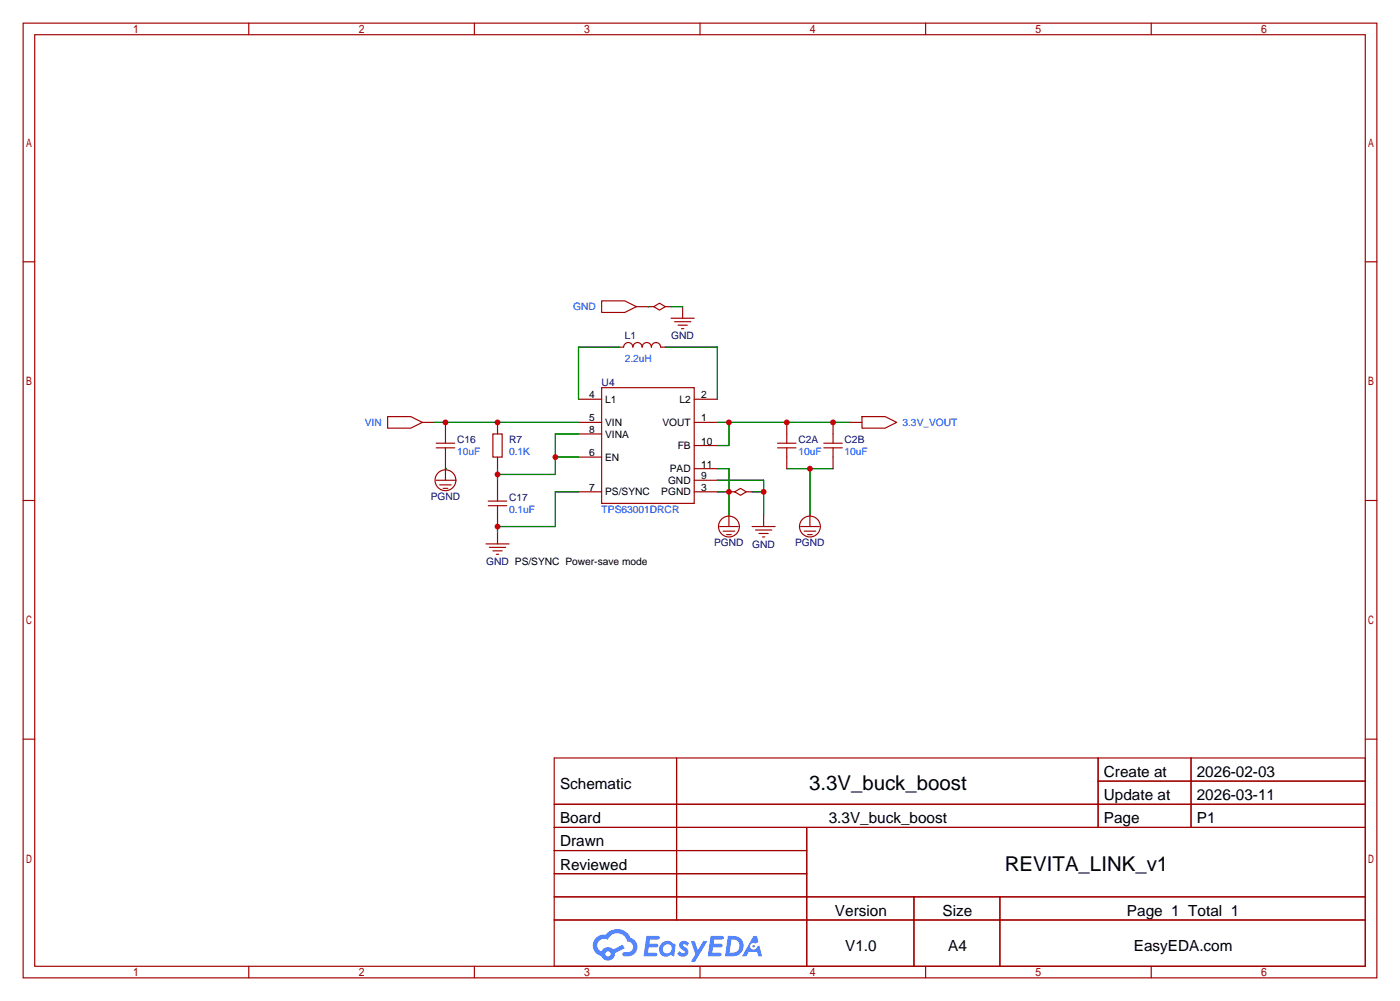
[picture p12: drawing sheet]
<svg xmlns="http://www.w3.org/2000/svg" width="307mm" height="220mm" viewBox="0 0 307 220" stroke-linecap="round" stroke-linejoin="round" font-family="sans-serif">
<g fill="none" stroke="#a10000" stroke-width=".25">
<path d="M5.1 5.1h297.2v209.5h-297.2zM7.6 7.6h292.1v204.5h-292.1zM54.6 5.1v2.5M104.1 5.1v2.5M153.7 5.1v2.5M203.2 5.1v2.5M252.7 5.1v2.5M5.1 57.5h2.5M299.7 57.5h2.6M5.1 109.9h2.5M299.7 109.9h2.6M5.1 162.2h2.5"/>
<path d="M121.7 166.4h178v45.7h-178zM121.7 176.5h178M148.5 166.4v35.5M241.1 166.4v15.2M241.1 171.4h58.6M261.5 166.4v15.2M299.7 162.2h2.6M121.7 181.6h178M121.7 186.7h55.4M121.7 196.8h178M121.7 191.8h55.4M177.1 181.6v30.5"/>
<path d="M200.6 196.8v15.3M219.5 196.8v15.3M54.6 212.1v2.5M104.1 212.1v2.5M121.7 201.9h178M153.7 212.1v2.5M203.2 212.1v2.5M252.7 212.1v2.5"/>
</g>
<g fill="#5487ff">
<path d="M149.4 206.8a1.3 1.3 0 0 1 1.8 .3l-.4 .6a.54 .54 0 0 0-.9-.3l.2 .3a1.28 1.28 0 0 1 .7 2 1.53 1.53 0 0 1-2.1-.3l.5-.6 .8 .4a.31 .31 0 0 0 .3-.2 .31 .31 0 0 0-.3-.4 1.12 1.12 0 0 1-.6-1.8z"/>
<path d="M151.7 206.6h.8l.7 2 1.2-2h.9l-2.7 4.5h-.9l1-1.6z"/>
<path d="M141.9 205.4h2.3a.46 .46 0 0 1 .5 .1 .46 .46 0 0 1 .1 .5l-.4 .2h-1.7l-.2 .9h1.7a.4 .4 0 0 1 .3 .5 .4 .4 0 0 1-.4 .3h-1.7l-.1 1.2h1.3a.46 .46 0 0 1 .5 .1 .46 .46 0 0 1 .1 .5l-.3 .2h-2.6z"/>
<path d="M156 205.4h2.3a.47 .47 0 0 1 .5 .1 .47 .47 0 0 1 .1 .5l-.4 .2h-1.7l-.1 .9h1.6a.4 .4 0 0 1 .3 .5 .4 .4 0 0 1-.4 .3h-1.7l-.1 1.2h1.3a.46 .46 0 0 1 .5 .1 .46 .46 0 0 1 .2 .5l-.4 .2h-2.6z"/>
<path d="M165.4 205.4h.7l.4 1.4-.6 .3a.75 .75 0 0 0-1.2 .3 .75 .75 0 0 0 .5 1.1 .75 .75 0 0 0 1-.7l.5-.3 .6 2.4h-.8l-.3-1h-1.8l-.6 1h-.9z"/>
<path d="M159.8 205.4l-.6 4.5h1.4a2.27 2.27 0 0 0 2.6-2.3 2.27 2.27 0 0 0-2.7-2.2zM160.6 206.2a1.5 1.5 0 0 1 1.8 1.5 1.5 1.5 0 0 1-2 1.4h-.2z"/>
<path d="M145.2 207.1a1.6 1.6 0 0 0-.3 2.2 1.6 1.6 0 0 0 2.3 .2l.8 .4 .3-2.5-.2-.2-.4-.1a1.58 1.58 0 0 0-2.5 0zM145.8 207.6a.98 .98 0 0 1 1.6 .4 .98 .98 0 0 1-1 1.3 .94 .94 0 0 1-.9-.7 .94 .94 0 0 1 .3-1z"/>
<path d="M130.9 205.8a2.37 2.37 0 0 0 1.1 4 1.54 1.54 0 0 0 1.8 1 1.54 1.54 0 0 0 1.2-1.6l2.2-1.1-.5-.7-2.1 1a1.57 1.57 0 0 0-2.6 .5 1.5 1.5 0 0 1-.7-2.1 1.5 1.5 0 0 1 2.2-.5 2.23 2.23 0 0 1 2.2-1.5 2.23 2.23 0 0 1 2 1.9 1.16 1.16 0 0 1 1.3 1.1 1.16 1.16 0 0 1-1.1 1.2h-.7a.47 .47 0 0 0-.6 .4 .47 .47 0 0 0 .5 .5 2.17 2.17 0 0 0 2.5-.9 2.17 2.17 0 0 0-.4-2.7l-.8-.4a3.2 3.2 0 0 0-5.4-.8l-1.1 .1zM132.9 209.4a.6 .6 0 0 1 1.2 0 .6 .6 0 0 1-1.2 0z"/>
<circle cx="165.4" cy="207.7" r=".28"/>
</g>
<g fill="none" stroke="#a10000" stroke-width=".25">
<path d="M132.1 66h5.1l2.5 1.3-2.5 1.3h-5.1zM135.9 76.2h1a1.02 1.02 0 0 1 1-1 1.02 1.02 0 0 1 1 1 1.02 1.02 0 0 1 1.1-1 1.02 1.02 0 0 1 1 1 1.02 1.02 0 0 1 1-1 1.02 1.02 0 0 1 1 1 1.02 1.02 0 0 1 1-1 1.02 1.02 0 0 1 1 1h1M139.7 67.3h3.8M143.5 67.3l1.3-.8 1.2 .8-1.2 .8zM146 67.3h1.3M147.3 69.8h5.1M148.1 70.6h3.5M148.8 71.4h2.1M149.6 72.1h.5M149.9 67.3v2.5M85.1 91.4h5.1l2.5 1.3-2.5 1.3h-5.1zM92.7 92.7h2.5"/>
<path d="M95.8 98.3h4M95.8 97.3h4M97.8 92.7v4.6M97.8 98.3v7.1M108.2 95.2h2v5.1h-2zM109.2 92.7v2.5M127 92.7h5.1M127 87.6h5.1M127 95.2h5.1M132.1 85.1h20.3v25.4h-20.3zM152.4 92.7h5.1M152.4 87.6h5.1"/>
<path d="M152.4 97.8h5.1M170.7 98.3h4.1M170.7 97.3h4.1M172.7 92.7v4.6M172.7 98.3v4.6M180.8 98.3h4.1M180.8 97.3h4.1M182.9 92.7v4.6M182.9 98.3v4.6M186.7 92.7h2.5M189.2 91.4h5.1l2.5 1.3-2.5 1.3h-5.1zM95.8 105.4h4"/>
<path d="M96.5 106.4h2.6M97.3 107.2h1M106.7 119.4h5.1M107.2 111h4.1M107.2 110h4.1M109.2 100.3v2.6M109.2 105.4v4.6M109.2 111v4.6M109.2 116.8v2.6M127 107.9h5.1M127 100.3h5.1M152.4 107.9h5.1"/>
<path d="M152.4 105.4h5.1M152.4 102.9h5.1M158 115.6h4.1M158.7 116.6h2.6M159.5 117.3h1M160 107.9h1.3M160 113v2.6M161.3 107.9l1.3-.7 1.2 .7-1.2 .8zM163.8 107.9h1.3M165.1 115.6h5.1M165.9 116.3h3.5M166.6 117.1h2.1"/>
<path d="M167.4 117.9h.5M167.6 113v2.6M175.8 115.6h4M176.5 116.6h2.6M177.3 117.3h1M177.8 113v2.6M107.4 120.1h3.6M108.2 120.9h2M109 121.7h.5"/>
<circle cx="97.8" cy="105.4" r="2.29"/>
<circle cx="160" cy="115.6" r="2.29"/>
<circle cx="177.8" cy="115.6" r="2.29"/>
</g>
<g fill="none" stroke="#008700" stroke-width=".25">
<path d="M135.9 76.2h-8.9v11.4M142.2 67.3h.1M146 76.2h11.5v11.4M147.3 67.3h2.6M95.2 92.7h31.8M127 95.2h-5.1v8.9h-12.7M157.5 92.7h29.2M160 92.7v5.1h-2.5M97.8 102.9h.1M109.2 102.9v2.5M121.9 100.3h5.1M127 107.9h-5.1v7.7h-12.7v1.2"/>
<path d="M157.5 107.9h2.5M157.5 102.9h2.5v10.1M157.5 105.4h10.1v7.6M165.1 107.9h2.5M172.7 102.9h10.2M177.8 102.9v10.1"/>
</g>
<g fill="#c00">
<circle cx="97.8" cy="92.7" r=".63"/>
<circle cx="109.2" cy="92.7" r=".63"/>
<circle cx="121.9" cy="100.3" r=".63"/>
<circle cx="109.2" cy="104.1" r=".63"/>
<circle cx="109.2" cy="115.6" r=".63"/>
<circle cx="160" cy="107.9" r=".63"/>
<circle cx="167.6" cy="107.9" r=".63"/>
<circle cx="160" cy="92.7" r=".63"/>
<circle cx="172.7" cy="92.7" r=".63"/>
<circle cx="182.9" cy="92.7" r=".63"/>
<circle cx="177.8" cy="102.9" r=".63"/>
</g>
<g font-size="4.5">
<text x="177.6" y="173.4">3.3V_buck_boost</text>
<text x="220.6" y="191.2">REVITA_LINK_v1</text>
</g>
<g font-size="3.4">
<text x="122.9" y="173.1">Schematic</text>
<text x="242.3" y="170.6">Create at</text>
<text x="262.7" y="170.6">2026-02-03</text>
<text x="242.3" y="175.6">Update at</text>
<text x="262.7" y="175.6">2026-03-11</text>
<text x="122.9" y="180.7">Board</text>
<text x="122.9" y="185.8">Drawn</text>
<text x="181.9" y="180.7">3.3V_buck_boost</text>
<text x="242.3" y="180.7">Page</text>
<text x="262.7" y="180.7">P1</text>
<text x="122.9" y="190.9">Reviewed</text>
<text x="183.3" y="201">Version</text>
<text x="206.9" y="201">Size</text>
<text x="247.4" y="201">Page 1 Total 1</text>
<text x="185.5" y="208.7">V1.0</text>
<text x="208.1" y="208.7">A4</text>
<text x="248.9" y="208.7">EasyEDA.com</text>
</g>
<g font-size="2.2" fill="#00f">
<text x="125.8" y="68.1">GND</text>
<text x="137.2" y="79.6">2.2uH</text>
<text x="80.1" y="93.5">VIN</text>
<text x="198.1" y="93.5">3.3V_VOUT</text>
<text x="100.3" y="99.9">10uF</text>
<text x="111.8" y="99.9">0.1K</text>
<text x="175.3" y="99.9">10uF</text>
<text x="185.4" y="99.9">10uF</text>
<text x="111.8" y="112.6">0.1uF</text>
<text x="132.1" y="112.6">TPS63001DRCR</text>
</g>
<g font-size="2.2" fill="#000080">
<text x="137.2" y="74.5">L1</text>
<text x="147.4" y="74.5">GND</text>
<text x="132.1" y="84.6">U4</text>
<text x="100.3" y="97.3">C16</text>
<text x="111.8" y="97.3">R7</text>
<text x="175.3" y="97.3">C2A</text>
<text x="185.4" y="97.3">C2B</text>
<text x="94.6" y="109.8">PGND</text>
<text x="111.8" y="110">C17</text>
<text x="156.8" y="119.9">PGND</text>
<text x="174.6" y="119.9">PGND</text>
<text x="106.7" y="124">GND PS/SYNC Power-save mode</text>
<text x="165.1" y="120.2">GND</text>
</g>
<g font-size="2.2">
<text x="129.3" y="87.4">4</text>
<text x="132.8" y="88.4">L1</text>
<text x="149.1" y="88.4">L2</text>
<text x="153.9" y="87.4">2</text>
<text x="129.3" y="92.5">5</text>
<text x="129.3" y="95">8</text>
<text x="132.8" y="93.5">VIN</text>
<text x="145.4" y="93.5">VOUT</text>
<text x="153.9" y="92.5">1</text>
<text x="129.3" y="100.1">6</text>
<text x="132.8" y="101.1">EN</text>
<text x="132.8" y="96.1">VINA</text>
<text x="148.8" y="98.6">FB</text>
<text x="153.9" y="97.6">10</text>
<text x="129.3" y="107.7">7</text>
<text x="146.7" y="106.2">GND</text>
<text x="147" y="103.7">PAD</text>
<text x="153.9" y="107.7">3</text>
<text x="153.9" y="105.2">9</text>
<text x="153.9" y="102.7">11</text>
<text x="132.8" y="108.8">PS/SYNC</text>
<text x="145.2" y="108.8">PGND</text>
</g>
</svg>
